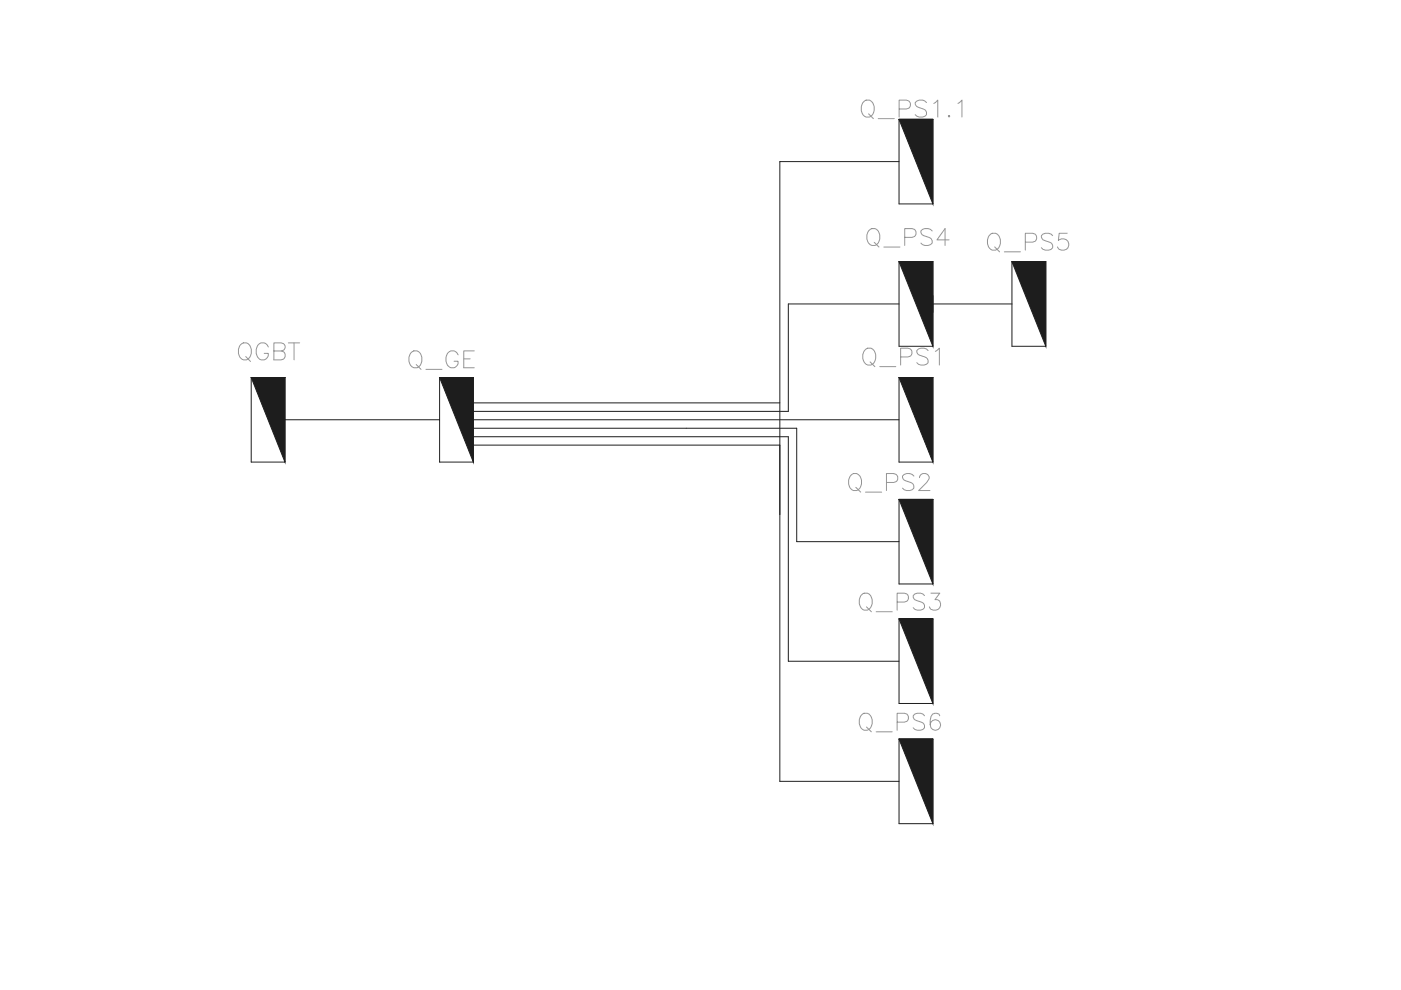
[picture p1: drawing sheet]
<svg xmlns="http://www.w3.org/2000/svg" width="297mm" height="210mm" viewBox="0 0 297 210" stroke-linecap="round" stroke-linejoin="round" font-family="sans-serif">
<!-- layer: Quadros -->
<g fill="none" stroke="#1d1d1d" stroke-width=".21">
<path d="M190.6 25.3v17.9h7.2v-17.9M190.6 55.5v17.9M197.8 55.5v17.9M214.6 55.5v17.9h7.1v-17.9M53.3 80v18h7.1v-18M93.2 80v18h7.2v-18M190.6 80v18M197.8 80v18M190.6 105.9v17.9M197.8 105.9v17.9M190.6 131.2v18M197.8 131.2v18"/>
<path d="M190.6 156.7v17.9h7.2v-17.9"/>
</g>
<g fill="#1d1d1d" stroke="#1d1d1d" stroke-width=".21">
<path d="M190.6 80h7.2v18zM190.6 80h7.2z"/>
<path d="M214.6 55.5h7.1v17.9zM214.6 55.5h7.1z"/>
<path d="M53.3 80h7.1v18zM53.3 80h7.1z"/>
<path d="M93.2 80h7.2v18zM93.2 80h7.2z"/>
<path d="M190.6 55.5h7.2v17.9zM190.6 55.5h7.2z"/>
<path d="M190.6 105.9h7.2v17.9zM190.6 105.9h7.2z"/>
<path d="M190.6 131.2h7.2v18zM190.6 131.2h7.2z"/>
<path d="M190.6 25.3h7.2v17.9zM190.6 25.3h7.2z"/>
<path d="M190.6 156.7h7.2v17.9zM190.6 156.7h7.2z"/>
</g>
<!-- layer: 0_QUADROS -->
<path d="M190.6 34.3h-25.3v131.4h25.3M190.6 64.4h-23.5v22.8h-66.7M197.8 64.4h16.8M60.4 89h32.8M100.4 89h90.2M100.4 85.4h64.9M100.4 90.8h68.5v24h21.7M100.4 92.6h66.7v47.6h23.5M100.4 94.4h64.9" fill="none" stroke="#1d1d1d" stroke-width=".21"/>
<g font-size="7.5" fill="#1d1d1d">
<text x="181.7" y="26.5">Q_PS1.1</text>
<text x="208.5" y="54.7">Q_PS5</text>
<text x="182" y="79">Q_PS1</text>
</g>
<g font-size="7.5" fill="#959595">
<text x="182.7" y="53.6">Q_PS4</text>
<text x="49.7" y="78">QGBT</text>
<text x="85.7" y="79.4">Q_GE</text>
<text x="179.2" y="105.5">Q_PS2</text>
<text x="181.3" y="130.9">Q_PS3</text>
<text x="181.3" y="156.3">Q_PS6</text>
</g>
</svg>
